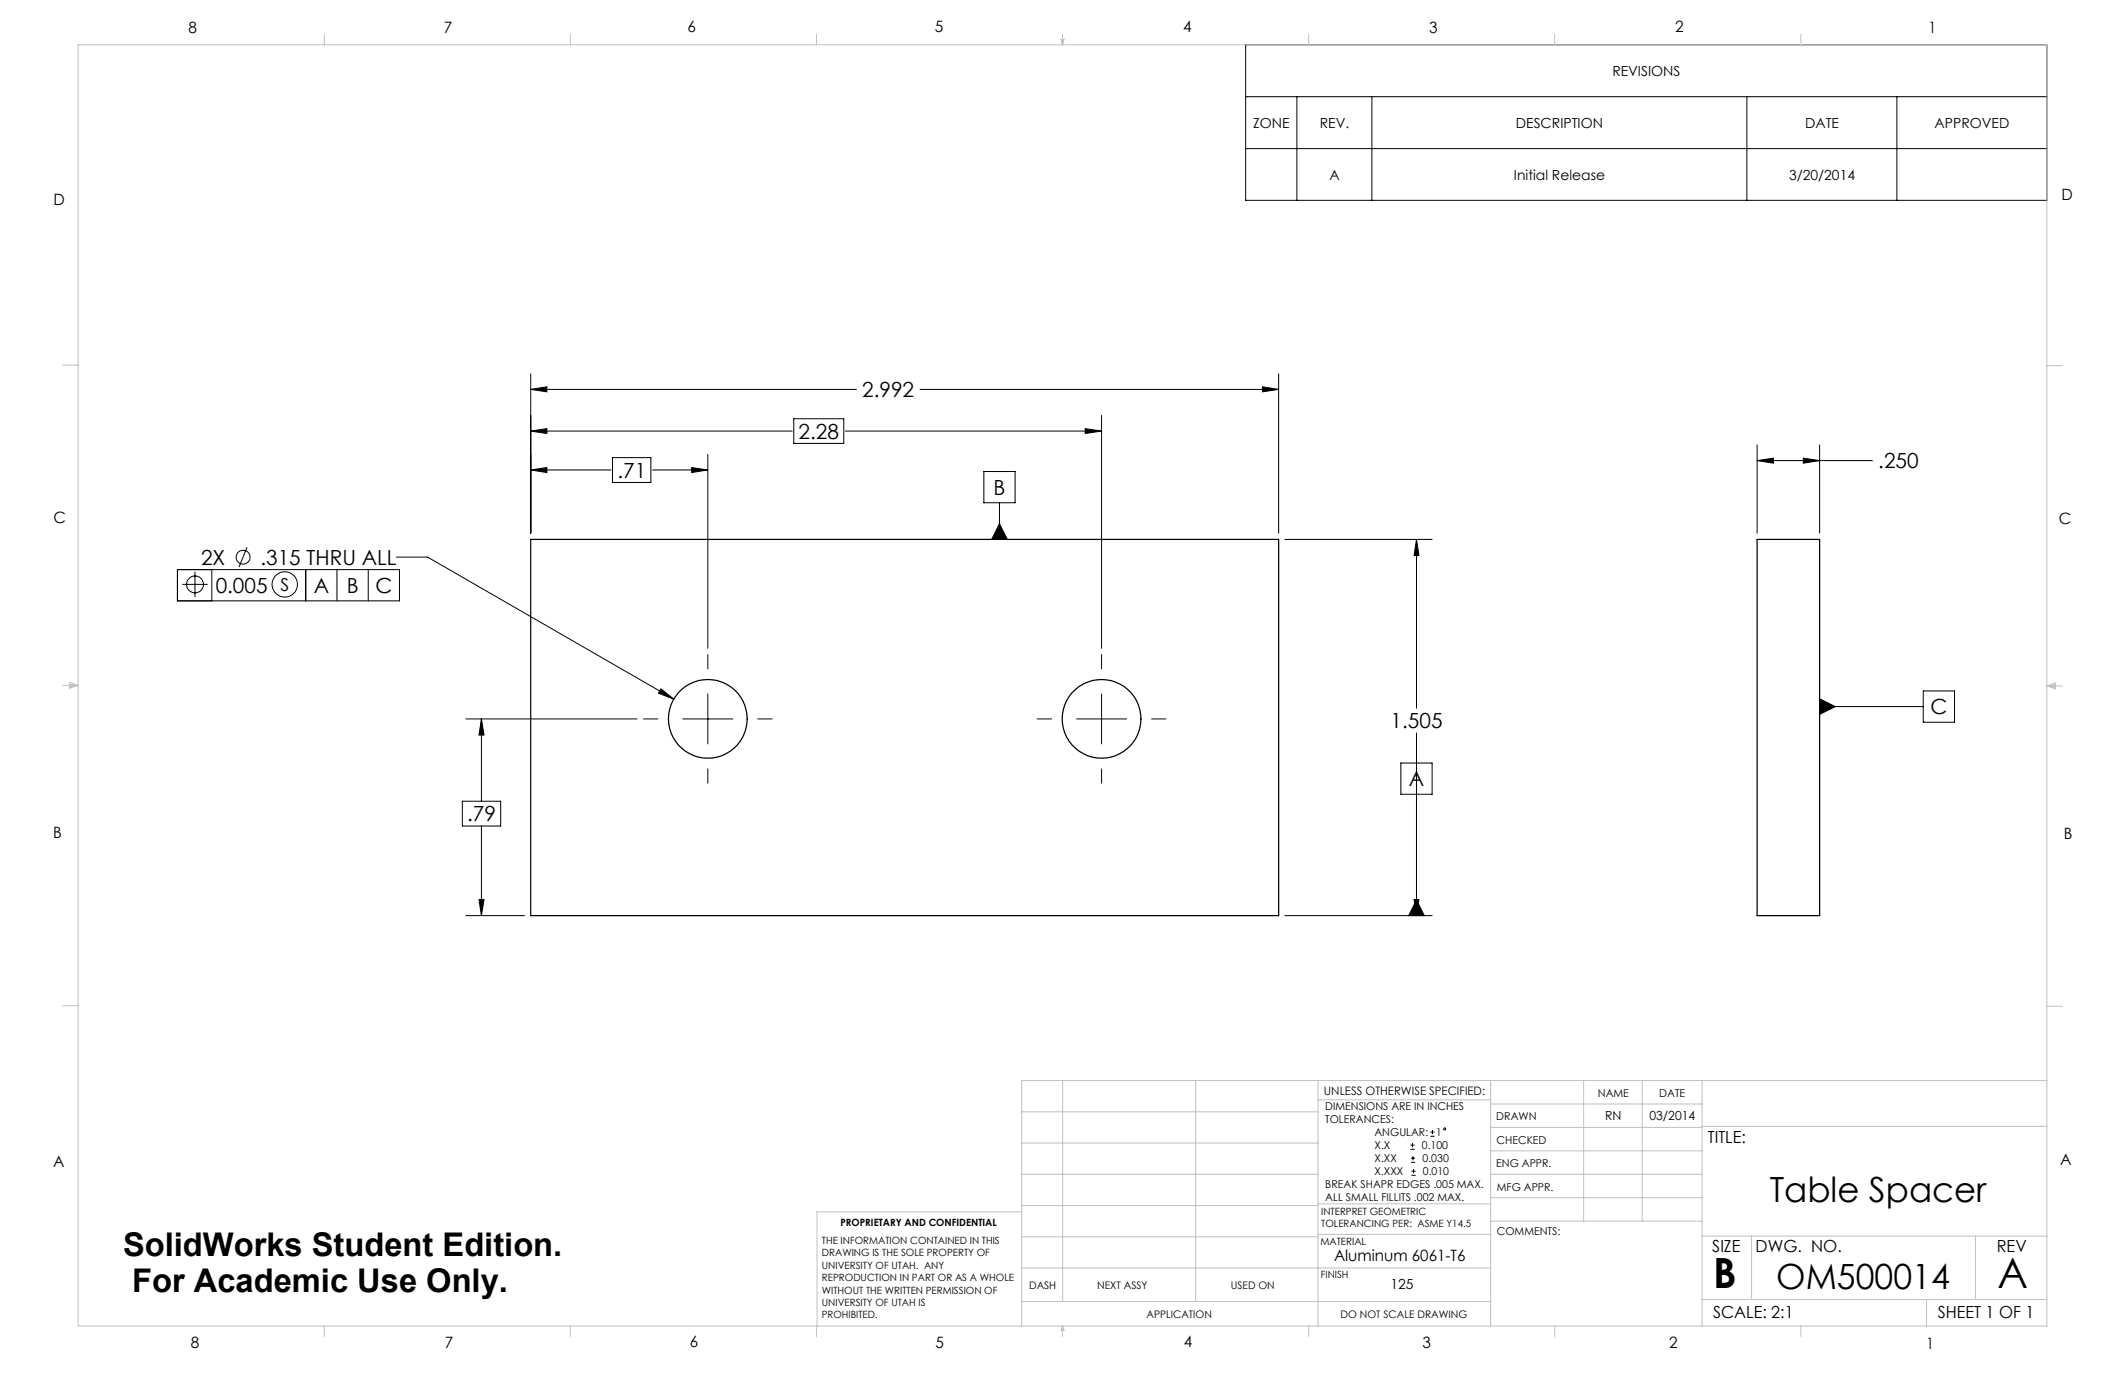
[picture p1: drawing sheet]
<svg xmlns="http://www.w3.org/2000/svg" width="432mm" height="279mm" viewBox="0 0 432 279" stroke-linecap="round" stroke-linejoin="round" font-family="sans-serif">
<g fill="none" stroke="#000" stroke-width=".2">
<path d="M253.1 9.1h162.8v31.6h-162.8zM253.1 19.6h162.8M263.5 19.6v21.1M278.8 19.6v21.1M355 19.6v21.1M385.4 19.6v21.1M253.1 30.2h162.8M107.8 76v32.3M107.8 79.1h66.2M107.8 79.1l3.3-.5v1zM186.9 79.1h72.9M256.5 78.6l3.3 .5-3.3 .5z"/>
<path d="M259.8 76v32.3M107.8 95.5h16.3M107.8 87.6h53.2M107.8 95.5l3.3-.5v1zM107.8 87.6l3.3-.5v1zM124.5 93h7.8v5h-7.8zM132.6 95.5h11.2M140.5 95l3.3 .5-3.3 .5zM143.8 92.3v39.4M161.3 85.1h10.1v5h-10.1zM171.8 87.6h52M199.9 95.8h6.4v6.4h-6.4z"/>
<path d="M220.5 87.1l3.3 .5-3.3 .5zM223.8 84.4v47.3M357 90.4v17.9M357 93.6h23.5M357 93.6l3.4-.5v1zM366.4 93.1l3.3 .5-3.3 .5zM369.7 90.4v17.9M36.1 115.7h45.1v6.4h-45.1zM37 118.7h5.2M39.6 116.2v5.1M43 115.7v6.4M50.2 111.2l-1.6 4"/>
<path d="M62.1 115.7v6.4M68.5 115.7v6.4M74.8 115.7v6.4M80.5 113.2h6.4l50 28.9M203.1 106.4l1.6 3.2h-3.2zM203.1 102.2v7.4M261.1 109.6h29.9M287.8 109.6v34.3M287.8 109.6l.5 3.3h-1zM134.3 140l2.6 2.1-3.1-1.2zM143.8 133v2.9M223.8 133v2.9"/>
<path d="M94.7 146.1h34.8M97.8 146.1v16.7M97.8 146.1l.6 3.3h-1.1zM130.7 146.1h3M138.7 146.1h10.2M143.8 141v10.2M143.8 156.2v2.9M154 146.1h2.9M210.7 146.1h3M218.8 146.1h10.1M223.8 141v10.2M223.8 156.2v2.9"/>
<path d="M234 146.1h2.9M284.7 155h6.3v6.4h-6.3zM287.8 148.9v37.2M369.7 142l3.2 1.6-3.2 1.6zM369.7 143.6h21.1M390.8 140.4h6.4v6.4h-6.4zM93.9 162.8h7.8v5.1h-7.8zM97.8 167.9v18.2M94.7 186.1h11.9M97.3 182.8h1.1l-.6 3.3zM261.1 186.1h29.9M287.3 182.8h1l-.5 3.3z"/>
<path d="M287.8 182.9l1.6 3.2h-3.2zM286.6 233.5h.8M286.6 232.7h.8M286.7 236.2h.8M286.7 235.3h.8M286.8 238.8h.9M286.8 238h.9M287 232.3v.8M287.1 234.9v.9M287.2 237.6v.8M290.7 230.9h.8M290.7 230h.8"/>
<path d="M291.1 229.6v.9"/>
<circle cx="39.6" cy="118.8" r="1.72"/>
<circle cx="49.4" cy="113.2" r="1.4"/>
<circle cx="57.9" cy="118.8" r="2.57"/>
<circle cx="293.5" cy="229.4" r=".21"/>
</g>
<g fill="none" stroke="#c0c0c0" stroke-width=".2">
<path d="M15.9 9.1h400v260.4h-400zM65.9 6.9v2.2M115.9 6.9v2.2M165.9 6.9v2.2M215.6 8h.6l-.3 1.1zM215.7 8l.2 1.1M215.9 6.9v2.2M216 8l-.1 1.1M265.9 6.9v2.2M315.9 6.9v2.2M365.9 6.9v2.2M12.7 74.2h3.2"/>
<path d="M415.9 74.3h3.2M12.7 139.3h3.2M14.2 139.1l1.7 .2M14.2 138.7l1.7 .6-1.7 .5zM15.9 139.3l-1.7 .3M415.9 139.4h3.2M415.9 139.4l1.8-.6v1.2zM415.9 139.4l1.8 .3M417.7 139.2l-1.8 .2M12.7 204.4h3.2M215.9 219.6v44.9M243 219.6v44.9"/>
<path d="M267.8 219.6v49.9M302.9 219.6v49.9M321.8 219.6v28.5M333.7 219.6v28.5M345.9 219.6v49.9M415.9 204.5h3.2M415.9 219.6h-208.3v49.9M207.6 238.6h60.2M207.6 232.3h60.2M207.6 225.9h60.2M267.8 223.5h35.1M302.9 233.9h43"/>
<path d="M302.9 229.1h43M302.9 224.3h43M302.9 238.6h43M345.9 228.9h70M207.6 257.7h95.3M207.6 251.3h60.2M207.6 245h60.2M207.6 246.2h-41.6v23.3M267.8 250.8h35.1M267.8 244.6h35.1M302.9 248.1h43M302.9 243.4h43"/>
<path d="M345.9 251.2h70M355.9 251.2v12.9M401.4 251.2v12.9M65.9 269.5v2.1M115.9 269.5v2.1M165.9 269.5v2.1M207.6 264.5h95.3M215.9 269.5v2.1M215.9 269.5l.3 .8h-.6zM265.9 269.5v2.1M315.9 269.5v2.1M345.9 264.1h70"/>
<path d="M365.9 269.5v2.1M391.5 264.1v5.4"/>
</g>
<g fill="#000">
<path d="M203.1 106.4l1.6 3.2h-3.2zM287.8 182.9l1.6 3.2h-3.2zM369.7 142l3.2 1.6-3.2 1.6z"/>
<path d="M287.3 182.8h1l-.5 3.3zM287.8 109.6l.5 3.3h-1zM256.5 78.6l3.3 .5-3.3 .5zM107.8 79.1l3.3-.5v1zM134.3 140l-.5 .9 3.1 1.2zM107.8 95.5l3.3-.5v1zM140.5 95l3.3 .5-3.3 .5zM107.8 87.6l3.3-.5v1zM220.5 87.1l3.3 .5-3.3 .5zM97.3 182.8h1.1l-.6 3.3zM97.8 146.1l.6 3.3h-1.1zM357 93.6l3.4-.5v1zM366.4 93.1l3.3 .5-3.3 .5z"/>
</g>
<g fill="none" stroke="#000" stroke-width=".25">
<path d="M107.8 109.6h152v76.5h-152zM357 109.6h12.7v76.5h-12.7z"/>
<circle cx="143.8" cy="146.1" r="8"/>
<circle cx="223.8" cy="146.1" r="8"/>
</g>
<g font-size="8.5">
<text x="348.1" y="261.8">B</text>
<text x="405.9" y="261.6">A</text>
</g>
<g font-size="7.1">
<text x="359.6" y="244.2">Table Spacer</text>
<text x="360.9" y="261.9">OM500014</text>
</g>
<g font-size="6.6">
<text x="25" y="255.3">SolidWorks Student Edition.</text>
<text x="26.8" y="262.5">For Academic Use Only.</text>
</g>
<g font-size="4.2">
<text x="175.2" y="80.7">2.992</text>
<text x="162.3" y="89.2">2.28</text>
<text x="381.7" y="95.2">.250</text>
<text x="125.5" y="97.1">.71</text>
<text x="201.9" y="100.6">B</text>
<text x="40.9" y="114.8">2X</text>
<text x="52.9" y="114.8">.315 THRU ALL</text>
<text x="43.8" y="120.5">0.005</text>
<text x="63.8" y="120.5">A</text>
<text x="70.5" y="120.5">B</text>
<text x="76.3" y="120.5">C</text>
<text x="282.6" y="148">1.505</text>
<text x="392.3" y="145.2">C</text>
<text x="286.3" y="159.8">A</text>
<text x="94.9" y="166.9">.79</text>
</g>
<text font-size="3.6" x="57" y="120">S</text>
<g font-size="3.4">
<text x="347.1" y="232.3">TITLE:</text>
<text x="347.9" y="254.3">SIZE</text>
<text x="356.7" y="254.4">DWG. NO.</text>
<text x="405.7" y="254.5">REV</text>
<text x="348.1" y="267.9">SCALE: 2:1</text>
<text x="393.8" y="267.9">SHEET 1 OF 1</text>
</g>
<g font-size="3.2">
<text x="38.3" y="6.7">8</text>
<text x="90.2" y="6.7">7</text>
<text x="139.7" y="6.5">6</text>
<text x="190" y="6.5">5</text>
<text x="240.4" y="6.5">4</text>
<text x="290.4" y="6.7">3</text>
<text x="340.4" y="6.5">2</text>
<text x="391.9" y="6.7">1</text>
<text x="10.9" y="41.6">D</text>
<text x="418.9" y="40.7">D</text>
<text x="10.9" y="106.3">C</text>
<text x="418.4" y="106.4">C</text>
<text x="10.8" y="170.2">B</text>
<text x="419.4" y="170.6">B</text>
<text x="10.8" y="237.2">A</text>
<text x="418.6" y="236.8">A</text>
<text x="271.1" y="256.1">Aluminum 6061-T6</text>
<text x="38.8" y="273.8">8</text>
<text x="90.4" y="273.8">7</text>
<text x="140.2" y="273.8">6</text>
<text x="190.1" y="273.9">5</text>
<text x="240.5" y="273.8">4</text>
<text x="289" y="273.9">3</text>
<text x="339.1" y="273.8">2</text>
<text x="391.4" y="274.1">1</text>
</g>
<g font-size="2.8">
<text x="327.6" y="15.4">REVISIONS</text>
<text x="254.6" y="26">ZONE</text>
<text x="268.2" y="26">REV.</text>
<text x="308" y="26">DESCRIPTION</text>
<text x="366.8" y="26">DATE</text>
<text x="393.1" y="26">APPROVED</text>
<text x="270.1" y="36.5">A</text>
<text x="307.6" y="36.5">Initial Release</text>
<text x="363.5" y="36.5">3/20/2014</text>
<text x="282.5" y="261.9">125</text>
</g>
<g font-size="2.5">
<text x="326.2" y="227.6">RN</text>
<text x="335.2" y="227.7">03/2014</text>
</g>
<text font-size="2.4" x="269" y="222.4">UNLESS OTHERWISE SPECIFIED:</text>
<g font-size="2.2">
<text x="269.3" y="225.6">DIMENSIONS ARE IN INCHES</text>
<text x="304.1" y="227.7">DRAWN</text>
<text x="324.7" y="222.9">NAME</text>
<text x="337.2" y="222.9">DATE</text>
<text x="269.3" y="228.2">TOLERANCES:</text>
<text x="279.3" y="233.5">X.X</text>
<text x="279.3" y="230.9">ANGULAR:</text>
<text x="288.9" y="233.5">0.100</text>
<text x="291.8" y="230.9">1</text>
<text x="304.1" y="232.6">CHECKED</text>
<text x="279.3" y="236.2">X.XX</text>
<text x="279.3" y="238.8">X.XXX</text>
<text x="289" y="236.2">0.030</text>
<text x="289.1" y="238.8">0.010</text>
<text x="304" y="237.2">ENG APPR.</text>
<text x="269.3" y="241.5">BREAK SHAPR EDGES .005 MAX.</text>
<text x="269.3" y="244.1">ALL SMALL FILLITS .002 MAX.</text>
<text x="304.2" y="241.9">MFG APPR.</text>
<text x="304.1" y="250.9">COMMENTS:</text>
</g>
<g font-size="2.1">
<text x="209.1" y="261.9">DASH</text>
<text x="223" y="261.9">NEXT ASSY</text>
<text x="250.1" y="261.9">USED ON</text>
<text x="233" y="267.8">APPLICATION</text>
<text x="272.4" y="267.8">DO NOT SCALE DRAWING</text>
</g>
<g font-size="2">
<text x="170.8" y="249.2">PROPRIETARY AND CONFIDENTIAL</text>
<text x="268.5" y="246.8">INTERPRET GEOMETRIC</text>
<text x="268.5" y="249.4">TOLERANCING PER: ASME Y14.5</text>
<text x="167" y="252.8">THE INFORMATION CONTAINED IN THIS</text>
<text x="167" y="255.3">DRAWING IS THE SOLE PROPERTY OF</text>
<text x="167" y="257.8">UNIVERSITY OF UTAH. ANY</text>
<text x="268.3" y="252.9">MATERIAL</text>
<text x="167" y="260.3">REPRODUCTION IN PART OR AS A WHOLE</text>
<text x="167" y="262.9">WITHOUT THE WRITTEN PERMISSION OF</text>
<text x="268.4" y="259.7">FINISH</text>
<text x="167" y="265.4">UNIVERSITY OF UTAH IS</text>
<text x="167" y="267.9">PROHIBITED.</text>
</g>
</svg>
